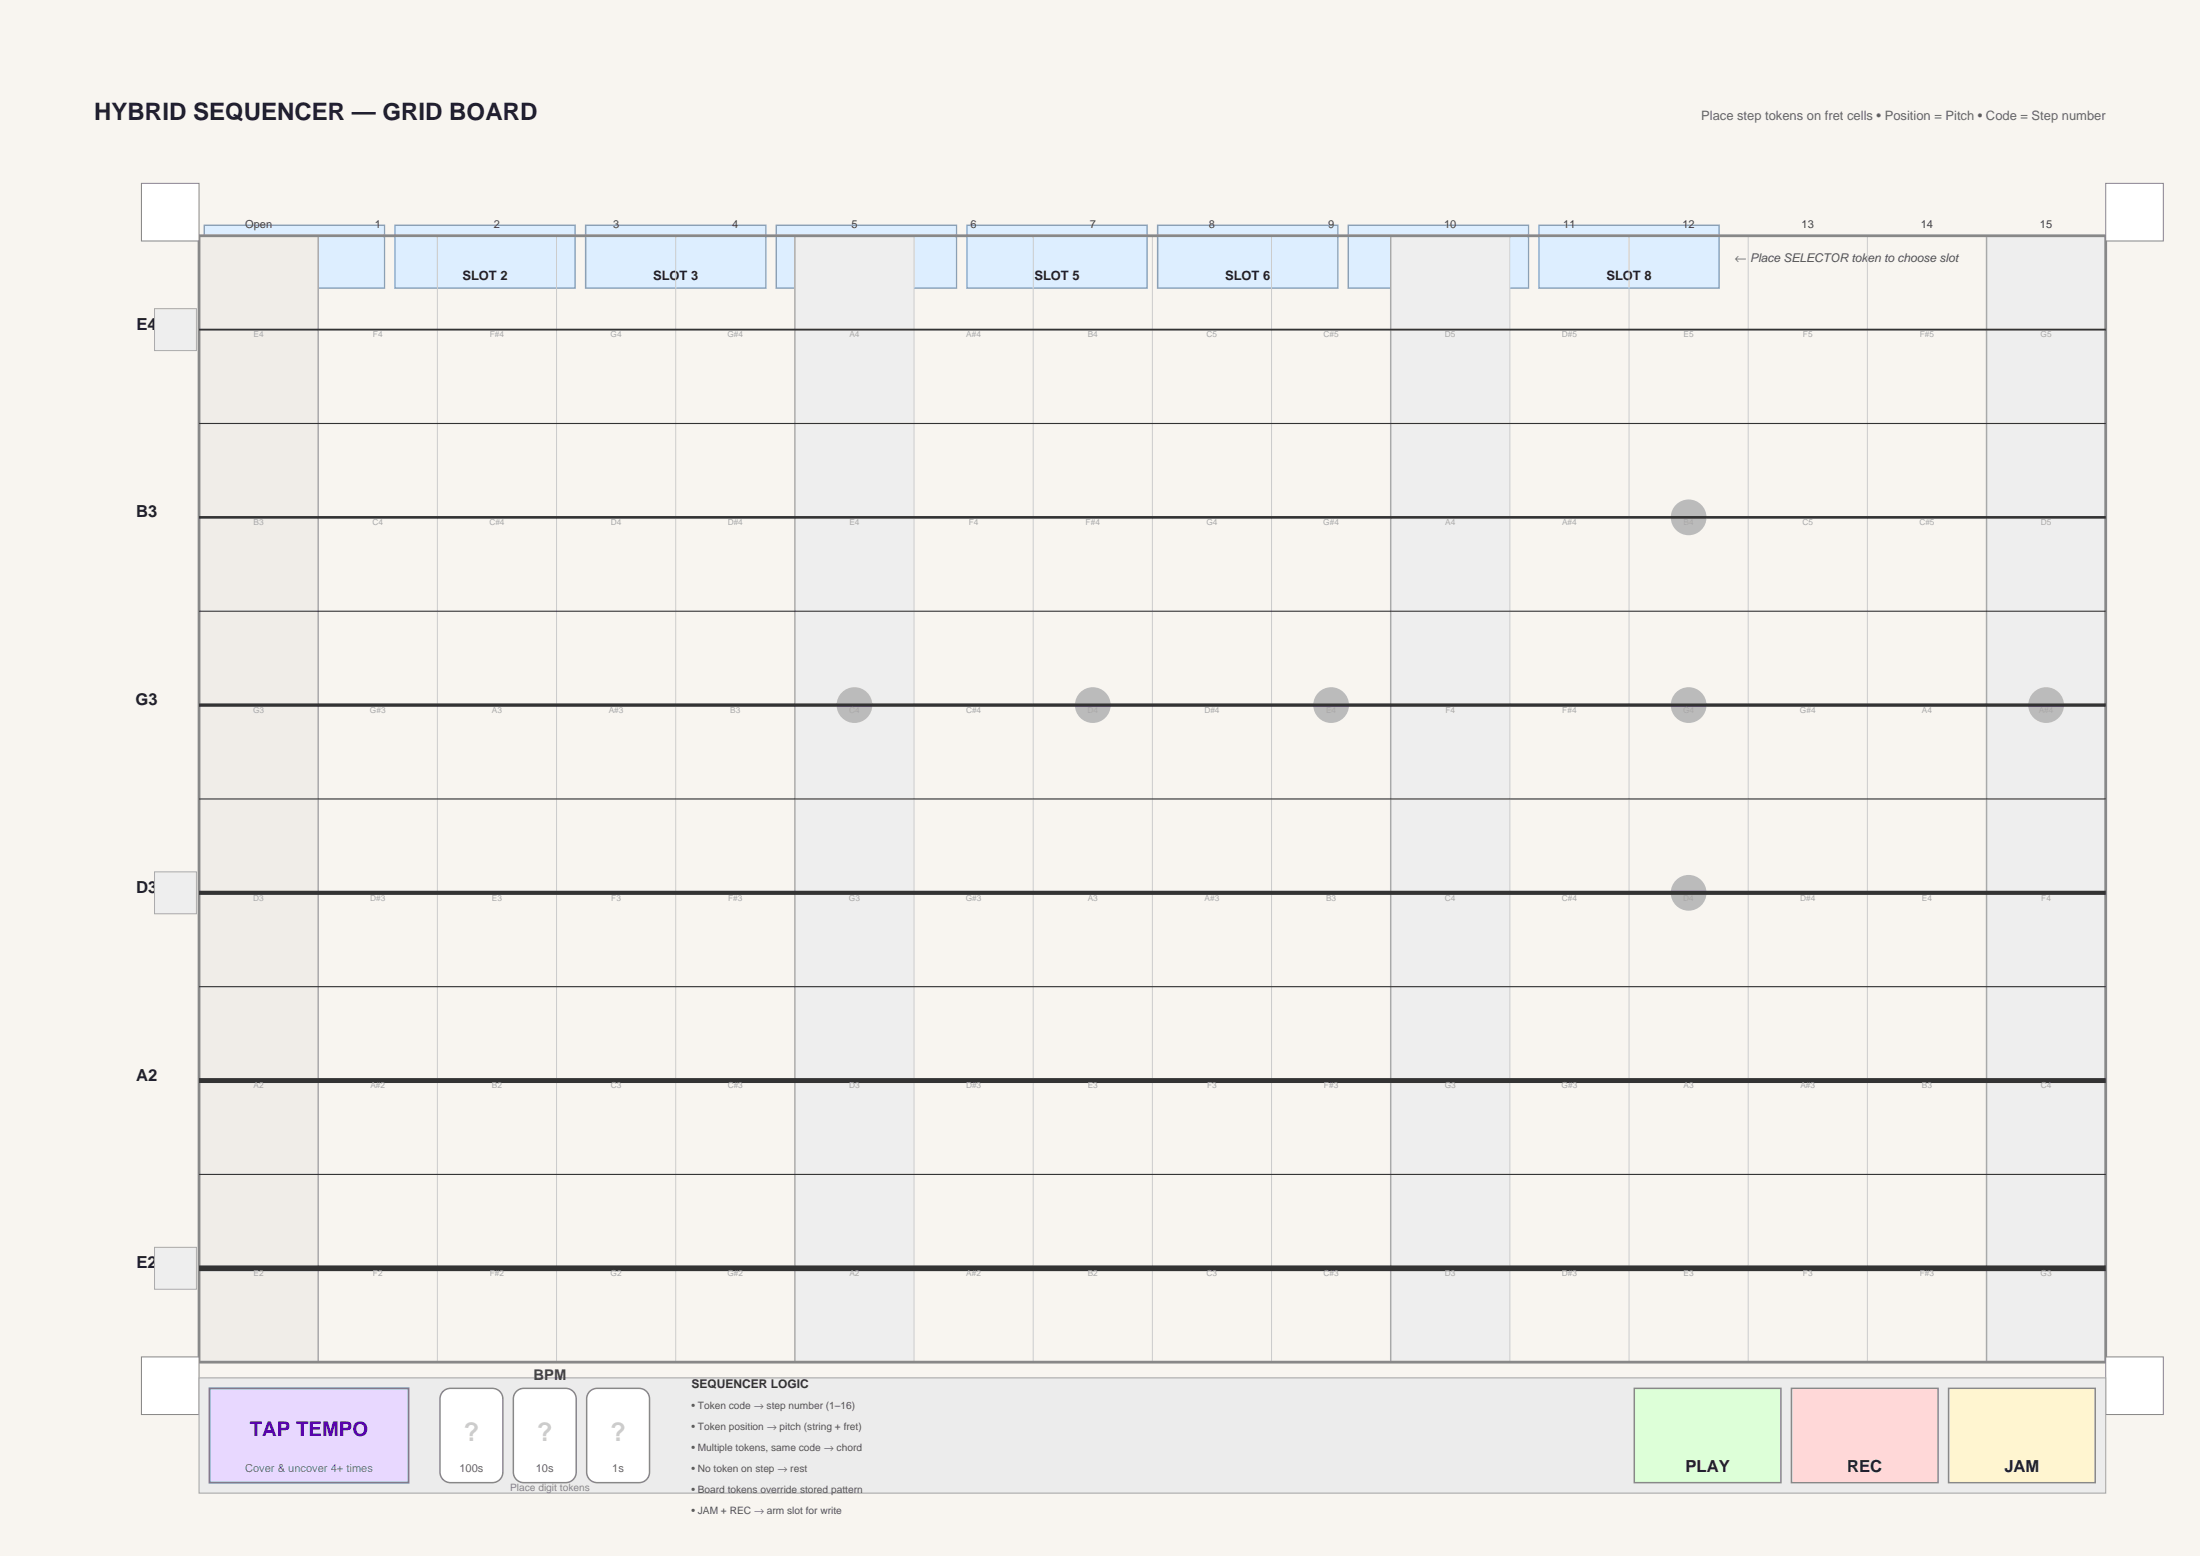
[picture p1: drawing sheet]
<svg xmlns="http://www.w3.org/2000/svg" width="420mm" height="297mm" viewBox="0 0 420 297" stroke-linecap="round" stroke-linejoin="round" font-family="sans-serif">
<path d="M0 0h420v297h-420z" fill-rule="evenodd" fill="#f8f5f0"/>
<g fill="#def" stroke="#8ac" stroke-width=".28">
<path d="M39 43h34.4v12h-34.4z" fill-rule="evenodd"/>
<path d="M75.4 43h34.4v12h-34.4z" fill-rule="evenodd"/>
<path d="M111.8 43h34.4v12h-34.4z" fill-rule="evenodd"/>
<path d="M148.2 43h34.4v12h-34.4z" fill-rule="evenodd"/>
<path d="M184.6 43h34.4v12h-34.4z" fill-rule="evenodd"/>
<path d="M221 43h34.4v12h-34.4z" fill-rule="evenodd"/>
<path d="M257.4 43h34.4v12h-34.4z" fill-rule="evenodd"/>
<path d="M293.8 43h34.4v12h-34.4z" fill-rule="evenodd"/>
</g>
<path d="M38 45h22.7v215h-22.7z" fill-rule="evenodd" fill="#f0ede8"/>
<g fill="#eee">
<path d="M151.8 45h22.7v215h-22.7z" fill-rule="evenodd"/>
<path d="M265.5 45h22.7v215h-22.7z" fill-rule="evenodd"/>
<path d="M379.2 45h22.8v215h-22.8z" fill-rule="evenodd"/>
</g>
<path d="M38 45h364v215h-364z" fill="none" stroke="#888" stroke-width=".53"/>
<path d="M60.7 45v215M151.8 45v215M265.5 45v215M379.2 45v215" fill="none" stroke="#aaa" stroke-width=".28"/>
<path d="M83.5 45v215M106.2 45v215M129 45v215M174.5 45v215M197.3 45v215M220 45v215M242.7 45v215M288.2 45v215M311 45v215M333.7 45v215M356.5 45v215" fill="none" stroke="#ccc" stroke-width=".19"/>
<path d="M38 80.8h364M38 116.7h364M38 152.5h364M38 188.3h364M38 224.2h364" fill="none" stroke="#333" stroke-width=".21"/>
<g fill="#bbb">
<circle cx="163.1" cy="134.6" r="3.4"/>
<circle cx="208.6" cy="134.6" r="3.4"/>
<circle cx="254.1" cy="134.6" r="3.4"/>
<circle cx="322.4" cy="134.6" r="3.4"/>
<circle cx="322.4" cy="98.7" r="3.4"/>
<circle cx="322.4" cy="170.4" r="3.4"/>
<circle cx="390.6" cy="134.6" r="3.4"/>
</g>
<path d="M38 62.9h364" fill="none" stroke="#333" stroke-width=".35"/>
<path d="M38 98.8h364" fill="none" stroke="#333" stroke-width=".5"/>
<path d="M38 134.6h364" fill="none" stroke="#333" stroke-width=".65" stroke-linecap="butt"/>
<path d="M38 170.4h364" fill="none" stroke="#333" stroke-width=".79" stroke-linecap="butt"/>
<path d="M38 206.2h364" fill="none" stroke="#333" stroke-width=".94" stroke-linecap="butt"/>
<path d="M38 242.1h364" fill="none" stroke="#333" stroke-width="1.1" stroke-linecap="butt"/>
<g fill="#fff" stroke="#888" stroke-width=".19">
<path d="M27 35h11v11h-11z" fill-rule="evenodd"/>
<path d="M402 35h11v11h-11z" fill-rule="evenodd"/>
<path d="M27 259h11v11h-11z" fill-rule="evenodd"/>
<path d="M402 259h11v11h-11z" fill-rule="evenodd"/>
</g>
<g fill="#eee" stroke="#aaa" stroke-width=".19">
<path d="M29.5 58.9h8v8h-8z" fill-rule="evenodd"/>
<path d="M29.5 166.4h8v8h-8z" fill-rule="evenodd"/>
<path d="M29.5 238.1h8v8h-8z" fill-rule="evenodd"/>
</g>
<path d="M38 263h364v22h-364z" fill-rule="evenodd" fill="#ececec" stroke="#aaa" stroke-width=".21"/>
<path d="M312 265h28v18h-28z" fill-rule="evenodd" fill="#ddffd8" stroke="#888" stroke-width=".28"/>
<path d="M342 265h28v18h-28z" fill-rule="evenodd" fill="#ffd8d8" stroke="#888" stroke-width=".28"/>
<path d="M372 265h28v18h-28z" fill-rule="evenodd" fill="#fff5d0" stroke="#888" stroke-width=".28"/>
<path d="M40 265h38v18h-38z" fill-rule="evenodd" fill="#e8d8ff" stroke="#85c" stroke-width=".35"/>
<g fill="#fff" stroke="#888" stroke-width=".28">
<path d="M84.6 265.6l.9-.5 .5-.1h8a2 2 0 0 1 2 2v14a2 2 0 0 1-2 2h-8a2 2 0 0 1-2-2v-14l.1-.5z" fill-rule="evenodd"/>
<path d="M98.6 265.6l.9-.5 .5-.1h8a2 2 0 0 1 2 2v14a2 2 0 0 1-2 2h-8a2 2 0 0 1-2-2v-14l.1-.5z" fill-rule="evenodd"/>
<path d="M112.6 265.6l.9-.5 .5-.1h8a2 2 0 0 1 2 2v14a2 2 0 0 1-2 2h-8a2 2 0 0 1-2-2v-14l.1-.5z" fill-rule="evenodd"/>
</g>
<g font-size="4.9" fill="#ccc">
<text x="88.5" y="275">?</text>
<text x="102.5" y="275">?</text>
<text x="116.5" y="275">?</text>
</g>
<text font-size="4.6" fill="#1a1a2e" x="18" y="23">HYBRID SEQUENCER — GRID BOARD</text>
<text font-size="3.9" fill="#50a" x="47.7" y="274">TAP TEMPO</text>
<g font-size="3.2" fill="#222">
<text x="26.1" y="62.9">E4</text>
<text x="26" y="98.8">B3</text>
<text x="25.9" y="134.6">G3</text>
<text x="26" y="170.4">D3</text>
<text x="26" y="206.2">A2</text>
<text x="26.1" y="242.1">E2</text>
<text x="321.8" y="281">PLAY</text>
<text x="352.6" y="281">REC</text>
<text x="382.6" y="281">JAM</text>
</g>
<text font-size="2.8" fill="#444" x="101.9" y="263.5">BPM</text>
<text font-size="2.5" fill="#666" x="324.8" y="23">Place step tokens on fret cells • Position = Pitch • Code = Step number</text>
<g font-size="2.5" fill="#222">
<text x="88.3" y="53.5">SLOT 2</text>
<text x="124.7" y="53.5">SLOT 3</text>
<text x="197.5" y="53.5">SLOT 5</text>
<text x="233.9" y="53.5">SLOT 6</text>
<text x="306.7" y="53.5">SLOT 8</text>
</g>
<g font-size="2.3" fill="#555">
<text x="331.2" y="50">←</text>
<text x="334.1" y="50">Place SELECTOR token to choose slot</text>
</g>
<text font-size="2.3" fill="#333" x="132" y="265">SEQUENCER LOGIC</text>
<g font-size="2.1" fill="#444">
<text x="46.8" y="43.5">Open</text>
<text x="71.5" y="43.5">1</text>
<text x="94.3" y="43.5">2</text>
<text x="117" y="43.5">3</text>
<text x="139.8" y="43.5">4</text>
<text x="162.5" y="43.5">5</text>
<text x="185.3" y="43.5">6</text>
<text x="208" y="43.5">7</text>
<text x="230.8" y="43.5">8</text>
<text x="253.5" y="43.5">9</text>
<text x="275.7" y="43.5">10</text>
<text x="298.4" y="43.5">11</text>
<text x="321.2" y="43.5">12</text>
<text x="343.9" y="43.5">13</text>
<text x="366.7" y="43.5">14</text>
<text x="389.4" y="43.5">15</text>
</g>
<text font-size="2.1" fill="#73b" x="46.8" y="281">Cover &amp; uncover 4+ times</text>
<g font-size="2.1" fill="#666">
<text x="87.7" y="281">100s</text>
<text x="102.3" y="281">10s</text>
<text x="116.9" y="281">1s</text>
</g>
<g font-size="1.9" fill="#555">
<text x="132" y="269">• Token code → step number (1–16)</text>
<text x="132" y="273">• Token position → pitch (string + fret)</text>
<text x="132" y="277">• Multiple tokens, same code → chord</text>
<text x="132" y="281">• No token on step → rest</text>
<text x="132" y="285">• Board tokens override stored pattern</text>
<text x="132" y="289">• JAM + REC → arm slot for write</text>
</g>
<text font-size="1.9" fill="#888" x="97.4" y="284.5">Place digit tokens</text>
<g font-size="1.6" fill="#aaa">
<text x="48.4" y="64.4">E4</text>
<text x="71.2" y="64.4">F4</text>
<text x="93.5" y="64.4">F#4</text>
<text x="116.6" y="64.4">G4</text>
<text x="138.9" y="64.4">G#4</text>
<text x="162.2" y="64.4">A4</text>
<text x="184.5" y="64.4">A#4</text>
<text x="207.7" y="64.4">B4</text>
<text x="230.4" y="64.4">C5</text>
<text x="252.7" y="64.4">C#5</text>
<text x="275.9" y="64.4">D5</text>
<text x="298.2" y="64.4">D#5</text>
<text x="321.4" y="64.4">E5</text>
<text x="344.2" y="64.4">F5</text>
<text x="366.5" y="64.4">F#5</text>
<text x="389.6" y="64.4">G5</text>
<text x="48.4" y="100.3">B3</text>
<text x="71.1" y="100.3">C4</text>
<text x="93.4" y="100.3">C#4</text>
<text x="116.6" y="100.3">D4</text>
<text x="138.9" y="100.3">D#4</text>
<text x="162.2" y="100.3">E4</text>
<text x="184.9" y="100.3">F4</text>
<text x="207.3" y="100.3">F#4</text>
<text x="230.3" y="100.3">G4</text>
<text x="252.6" y="100.3">G#4</text>
<text x="275.9" y="100.3">A4</text>
<text x="298.2" y="100.3">A#4</text>
<text x="321.4" y="100.3">B4</text>
<text x="344.1" y="100.3">C5</text>
<text x="366.4" y="100.3">C#5</text>
<text x="389.6" y="100.3">D5</text>
<text x="48.3" y="136.1">G3</text>
<text x="70.6" y="136.1">G#3</text>
<text x="93.9" y="136.1">A3</text>
<text x="116.2" y="136.1">A#3</text>
<text x="139.4" y="136.1">B3</text>
<text x="162.1" y="136.1">C4</text>
<text x="184.4" y="136.1">C#4</text>
<text x="207.6" y="136.1">D4</text>
<text x="229.9" y="136.1">D#4</text>
<text x="253.2" y="136.1">E4</text>
<text x="275.9" y="136.1">F4</text>
<text x="298.3" y="136.1">F#4</text>
<text x="321.3" y="136.1">G4</text>
<text x="343.6" y="136.1">G#4</text>
<text x="366.9" y="136.1">A4</text>
<text x="389.2" y="136.1">A#4</text>
<text x="48.4" y="171.9">D3</text>
<text x="70.7" y="171.9">D#3</text>
<text x="93.9" y="171.9">E3</text>
<text x="116.7" y="171.9">F3</text>
<text x="139" y="171.9">F#3</text>
<text x="162.1" y="171.9">G3</text>
<text x="184.4" y="171.9">G#3</text>
<text x="207.7" y="171.9">A3</text>
<text x="230" y="171.9">A#3</text>
<text x="253.2" y="171.9">B3</text>
<text x="275.9" y="171.9">C4</text>
<text x="298.2" y="171.9">C#4</text>
<text x="321.4" y="171.9">D4</text>
<text x="343.7" y="171.9">D#4</text>
<text x="366.9" y="171.9">E4</text>
<text x="389.7" y="171.9">F4</text>
<text x="48.4" y="207.8">A2</text>
<text x="70.7" y="207.8">A#2</text>
<text x="93.9" y="207.8">B2</text>
<text x="116.6" y="207.8">C3</text>
<text x="138.9" y="207.8">C#3</text>
<text x="162.1" y="207.8">D3</text>
<text x="184.4" y="207.8">D#3</text>
<text x="207.7" y="207.8">E3</text>
<text x="230.4" y="207.8">F3</text>
<text x="252.8" y="207.8">F#3</text>
<text x="275.8" y="207.8">G3</text>
<text x="298.1" y="207.8">G#3</text>
<text x="321.4" y="207.8">A3</text>
<text x="343.7" y="207.8">A#3</text>
<text x="366.9" y="207.8">B3</text>
<text x="389.6" y="207.8">C4</text>
<text x="48.4" y="243.6">E2</text>
<text x="71.2" y="243.6">F2</text>
<text x="93.5" y="243.6">F#2</text>
<text x="116.6" y="243.6">G2</text>
<text x="138.9" y="243.6">G#2</text>
<text x="162.2" y="243.6">A2</text>
<text x="184.5" y="243.6">A#2</text>
<text x="207.7" y="243.6">B2</text>
<text x="230.4" y="243.6">C3</text>
<text x="252.7" y="243.6">C#3</text>
<text x="275.9" y="243.6">D3</text>
<text x="298.2" y="243.6">D#3</text>
<text x="321.4" y="243.6">E3</text>
<text x="344.2" y="243.6">F3</text>
<text x="366.5" y="243.6">F#3</text>
<text x="389.6" y="243.6">G3</text>
</g>
</svg>
